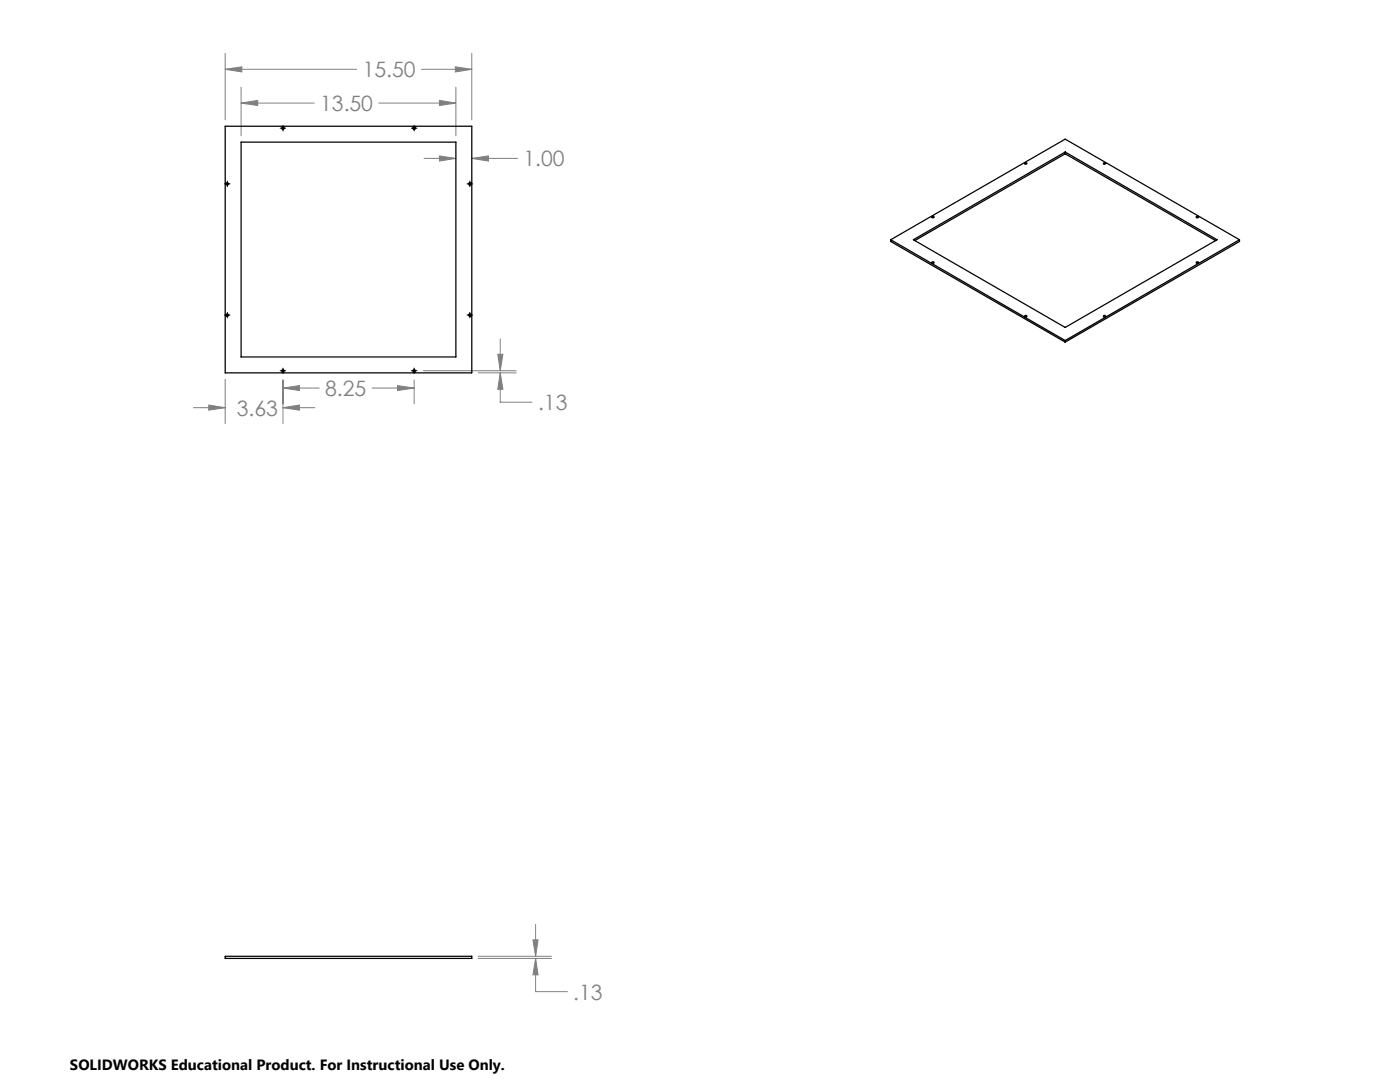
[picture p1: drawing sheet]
<svg xmlns="http://www.w3.org/2000/svg" width="279mm" height="216mm" viewBox="0 0 279 216" stroke-linecap="round" stroke-linejoin="round" font-family="sans-serif">
<g fill="none" stroke="#808080" stroke-width=".2">
<path d="M44.9 13.8l3.4-.5v1.1zM44.9 10.7v13.2M44.9 13.8h26.3M48.1 17.4v9.7M84.1 13.8h10.1M90.9 13.3l3.3 .5-3.3 .6zM91 17.4v9.7M94.2 10.7v13.2M48.1 20.6l3.3-.6v1.1zM48.1 20.6h14.6M75.6 20.6h15.4M84.6 31.6h6.4"/>
<path d="M87.7 20l3.3 .6-3.3 .5zM87.7 31.1l3.3 .5-3.3 .5zM94.2 31.6h9.1M94.2 31.6l3.3-.5v1zM44.9 75.7v8.8M56.5 75.8v8.7M56.5 77.4h7.2M56.5 77.4l3.3-.5v1zM74.3 77.4h8.4M79.3 76.9l3.4 .5-3.4 .5zM82.7 75.8v4.8M84.5 74h18.5"/>
<path d="M95.4 74.4h7.6M99.3 70.7h1.1l-.6 3.3zM99.8 74.4l.6 3.3h-1.1zM99.8 74.4v5.9h6.4M99.8 67.6v6.4M38.6 81.4h6.3M41.7 80.8l3.2 .6-3.2 .4zM56.5 81.4h6.3M56.5 81.4l3.3-.6v1zM95.4 190.8h14.7M95.4 191.2h14.7M106.4 187.5h1l-.5 3.3z"/>
<path d="M106.9 191.2l.5 3.3h-1zM106.9 191.2v6.7h6.3M106.9 184.5v6.3"/>
</g>
<g fill="none" stroke="#000" stroke-width=".2">
<path d="M44.8 36.7h1.1M45.4 36.1v1.2M55.9 25.6h1.1M56.5 25v1.1M82.1 25.6h1.1M82.7 25v1.1M93.2 36.7h1.1M93.8 36.1v1.2M44.8 62.9h1.1M45.4 62.3v1.1M55.9 74h1.1M56.5 73.4v1.1"/>
<path d="M82.1 74h1.1M82.7 73.4v1.1M93.2 62.9h1.1M93.8 62.3v1.1"/>
</g>
<path d="M106.4 187.5h1l-.5 3.3zM106.9 191.2l.5 3.3h-1zM41.7 80.8l3.2 .6-3.2 .4zM56.5 81.4l3.3-.6v1zM56.5 77.4l3.3-.5v1zM79.3 76.9l3.4 .5-3.4 .5zM99.3 70.7h1.1l-.6 3.3zM99.8 74.4l.6 3.3h-1.1zM48.1 20.6l3.3-.6v1.1zM87.7 20l3.3 .6-3.3 .5zM44.9 13.8l3.4-.5v1.1zM90.9 13.3l3.3 .5-3.3 .6zM87.7 31.1l3.3 .5-3.3 .5zM94.2 31.6l3.3-.5v1z" fill="#808080"/>
<g fill="none" stroke="#000" stroke-width=".25">
<path d="M44.9 25.2h49.3v49.2h-49.3zM48.1 28.4h42.9v42.8h-42.9zM204.5 32.5l.4 .1a.2 .2 0 0 1-.2 .2 .2 .2 0 0 1-.2-.3zM212.6 30.3v.4M212.6 30.7l30 17.3M212.6 30.7l-30 17.3M220.2 32.6l.3-.1 .2 .2-.2 .1zM177.8 47.8l34.8-20 34.8 20M177.8 47.8l34.8 20.1M177.8 47.8v.4l34.8 20.1M182.3 47.8l30.3-17.5 30.3 17.5-30.3 17.5zM186 52.3a.21 .21 0 0 1 .3-.1 .21 .21 0 0 1 .1 .3h-.3z"/>
<path d="M186 43.3a.21 .21 0 0 1 .3-.1 .21 .21 0 0 1 .1 .2h-.4zM238.7 52.3h.5a.23 .23 0 0 1-.2 .2 .23 .23 0 0 1-.3-.2zM238.7 43.3h.5a.23 .23 0 0 1-.2 .2 .23 .23 0 0 1-.3-.2zM247.4 47.8l-34.8 20.1M247.4 47.8v.4l-34.8 20.1M204.5 63h.4a.2 .2 0 0 1-.2 .2 .2 .2 0 0 1-.2-.2zM212.6 67.9v.4M220.2 63a.24 .24 0 0 1 .3-.1 .24 .24 0 0 1 .2 .2l-.4 .1zM44.9 190.8h49.3v.4h-49.3z"/>
<circle cx="45.4" cy="36.7" r=".25"/>
<circle cx="56.5" cy="25.6" r=".25"/>
<circle cx="82.7" cy="25.6" r=".25"/>
<circle cx="93.8" cy="36.7" r=".25"/>
<circle cx="45.4" cy="62.9" r=".23"/>
<circle cx="56.5" cy="74" r=".23"/>
<circle cx="82.7" cy="74" r=".23"/>
<circle cx="93.8" cy="62.9" r=".23"/>
</g>
<g font-size="4.2" fill="#808080">
<text x="72.4" y="15.4">15.50</text>
<text x="63.9" y="22.1">13.50</text>
<text x="104.5" y="33.2">1.00</text>
<text x="47.3" y="82.9">3.63</text>
<text x="64.9" y="79">8.25</text>
<text x="107.4" y="81.8">.13</text>
<text x="114.4" y="199.5">.13</text>
</g>
<text font-size="3" x="14" y="213.5">SOLIDWORKS Educational Product. For Instructional Use Only.</text>
</svg>
